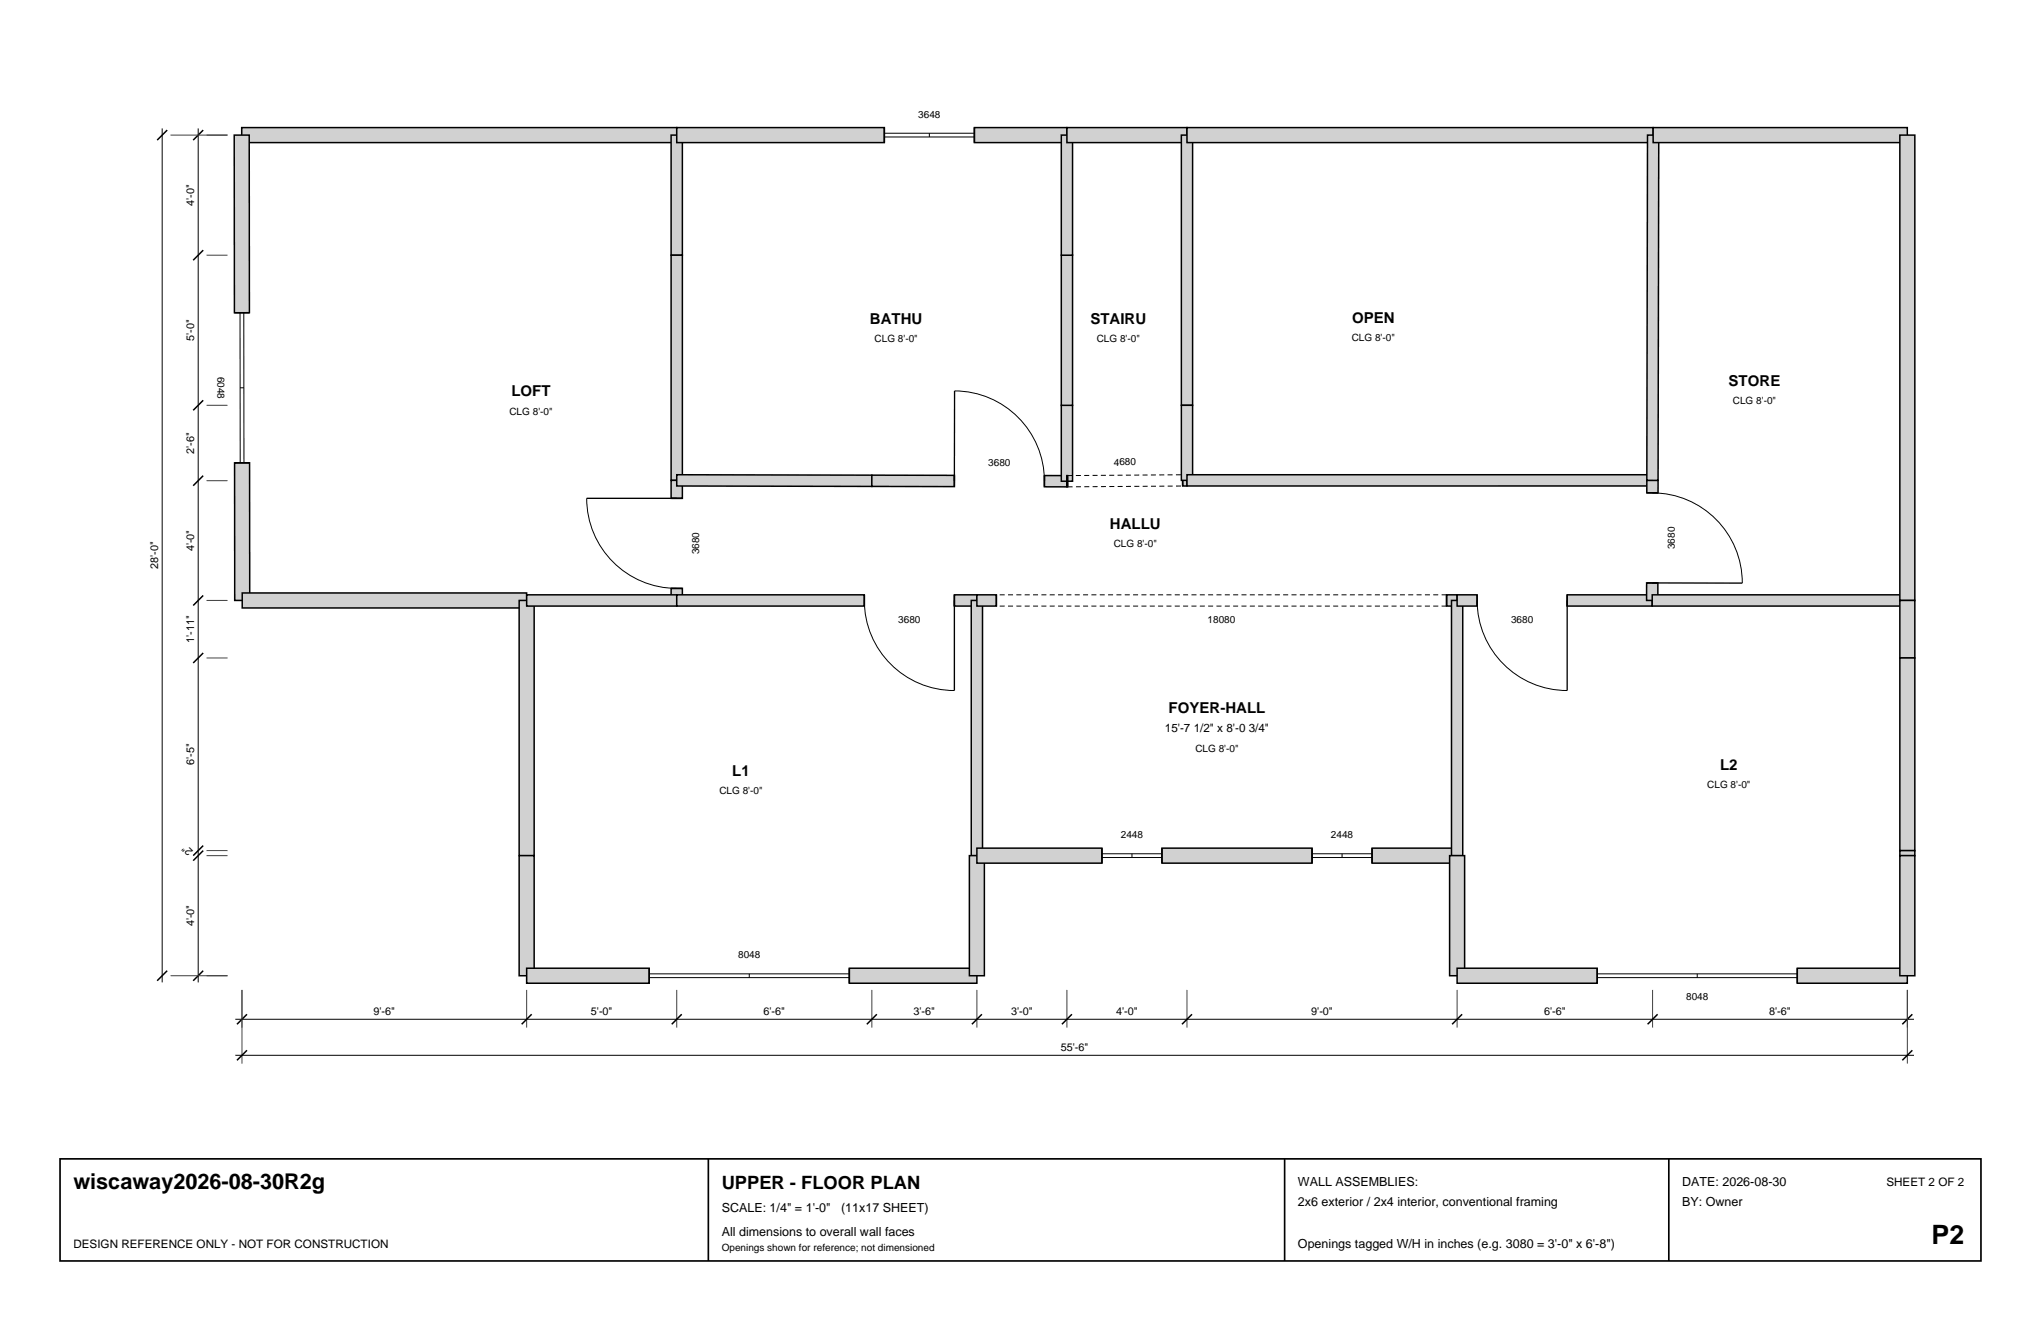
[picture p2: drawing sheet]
<svg xmlns="http://www.w3.org/2000/svg" width="432mm" height="279mm" viewBox="0 0 432 279" stroke-linecap="round" stroke-linejoin="round" font-family="sans-serif">
<g fill="#d1d1d1" stroke="#000" stroke-width=".32">
<path d="M51.1 27h92.1v3.2h-92.1z" fill-rule="evenodd"/>
<path d="M49.6 97.9h3.2v29.1h-3.1z" fill-rule="evenodd"/>
<path d="M49.6 28.6h3.1l.1 37.5h-3.2z" fill-rule="evenodd"/>
</g>
<path d="M52.8 66.1h-3.2M52.8 97.9h-3.2" fill="none" stroke="#000" stroke-width=".32"/>
<path d="M50.8 66.1v31.8M51.6 66.1v31.8M51.6 82h-.8" fill="none" stroke="#000" stroke-width=".21"/>
<g fill="#d1d1d1" stroke="#000" stroke-width=".32">
<path d="M51.2 125.4h60.2v3.2h-60.2z" fill-rule="evenodd"/>
<path d="M109.8 127h3.2v54h-3.2z" fill-rule="evenodd"/>
<path d="M109.8 181h3.2v25.4h-3.2z" fill-rule="evenodd"/>
<path d="M111.4 204.8h26v3.2h-26z" fill-rule="evenodd"/>
<path d="M179.7 204.8h27v3.2h-27z" fill-rule="evenodd"/>
</g>
<path d="M137.4 204.8v3.2M179.7 204.8v3.2" fill="none" stroke="#000" stroke-width=".32"/>
<path d="M137.4 206h42.3M137.4 206.8h42.3M158.5 206v.8" fill="none" stroke="#000" stroke-width=".21"/>
<g fill="#d1d1d1" stroke="#000" stroke-width=".32">
<path d="M142 28.6h2.4v25.4h-2.4z" fill-rule="evenodd"/>
<path d="M143.2 27h43.9v3.2h-43.9z" fill-rule="evenodd"/>
<path d="M206.1 27h19.6v3.2h-19.6z" fill-rule="evenodd"/>
</g>
<path d="M187.1 27v3.2M206.1 27v3.2" fill="none" stroke="#000" stroke-width=".32"/>
<path d="M196.6 28.2v.8M206.1 28.2h-19M206.1 29h-19" fill="none" stroke="#000" stroke-width=".21"/>
<g fill="#d1d1d1" stroke="#000" stroke-width=".32">
<path d="M142 54h2.4v47.6h-2.4z" fill-rule="evenodd"/>
<path d="M142 101.6h2.4v3.8h-2.4z" fill-rule="evenodd"/>
<path d="M142 124.4h2.4v2.6h-2.4z" fill-rule="evenodd"/>
</g>
<path d="M142 105.4h2.4M142 124.4h2.4" fill="none" stroke="#000" stroke-width=".32"/>
<path d="M124.1 105.4h19.1" fill="none" stroke="#000" stroke-width=".28"/>
<path d="M124.1 105.4a19 19 0 0 0 19.1 19" fill="none" stroke="#000" stroke-width=".21"/>
<g fill="#d1d1d1" stroke="#000" stroke-width=".32">
<path d="M143.2 100.4l41.2 .1v2.4l-41.2-.1z" fill-rule="evenodd"/>
<path d="M111.4 125.8h31.8v2.4h-31.8z" fill-rule="evenodd"/>
<path d="M184.4 100.5h17.5v2.4h-17.5z" fill-rule="evenodd"/>
<path d="M221 100.6h4.7v2.4h-4.7z" fill-rule="evenodd"/>
</g>
<path d="M201.9 100.5v2.4M221 100.6v2.4" fill="none" stroke="#000" stroke-width=".32"/>
<path d="M202 82.7l-.1 19" fill="none" stroke="#000" stroke-width=".28"/>
<path d="M202 82.7a19 19 0 0 1 19 19.1" fill="none" stroke="#000" stroke-width=".21"/>
<g fill="#d1d1d1" stroke="#000" stroke-width=".32">
<path d="M201.9 125.8h4.8v2.4h-4.8z" fill-rule="evenodd"/>
<path d="M143.2 125.8h39.7v2.4h-39.7z" fill-rule="evenodd"/>
</g>
<path d="M182.9 125.8v2.4M201.9 125.8v2.4" fill="none" stroke="#000" stroke-width=".32"/>
<path d="M201.9 127v19" fill="none" stroke="#000" stroke-width=".28"/>
<path d="M182.9 127a19 19 0 0 0 19 19" fill="none" stroke="#000" stroke-width=".21"/>
<g fill="#d1d1d1" stroke="#000" stroke-width=".32">
<path d="M205.5 127h2.4v54h-2.4z" fill-rule="evenodd"/>
<path d="M205.1 181h3.2v25.4h-3.2z" fill-rule="evenodd"/>
<path d="M206.7 179.4h26.4v3.2h-26.4z" fill-rule="evenodd"/>
<path d="M245.8 179.4h31.8v3.2h-31.8z" fill-rule="evenodd"/>
<path d="M290.3 179.4h18v3.2h-18z" fill-rule="evenodd"/>
</g>
<path d="M233.1 179.4v3.2M245.8 179.4v3.2M277.6 179.4v3.2M290.3 179.4v3.2" fill="none" stroke="#000" stroke-width=".32"/>
<path d="M233.1 180.6h12.7M233.1 181.4h12.7M239.5 180.6v.8M277.6 180.6h12.7M277.6 181.4h12.7M283.9 180.6v.8" fill="none" stroke="#000" stroke-width=".21"/>
<g fill="#d1d1d1" stroke="#000" stroke-width=".32">
<path d="M224.5 85.7h2.4v16.1h-2.4z" fill-rule="evenodd"/>
<path d="M225.7 100.6h.2v2.4h-.2z" fill-rule="evenodd"/>
<path d="M250.2 100.4h.9v2.4h-.9z" fill-rule="evenodd"/>
</g>
<path d="M225.9 100.6v2.4M250.2 100.4v2.4" fill="none" stroke="#000" stroke-width=".32"/>
<path d="M225.9 100.6l24.3-.2M225.9 103l24.3-.2" fill="none" stroke="#000" stroke-width=".21" stroke-dasharray="1.1 .7" stroke-linecap="butt"/>
<g fill="#d1d1d1" stroke="#000" stroke-width=".32">
<path d="M224.5 54h2.4v31.7h-2.4z" fill-rule="evenodd"/>
<path d="M224.5 28.6h2.4v25.4h-2.4z" fill-rule="evenodd"/>
<path d="M225.7 27h25.4v3.2h-25.4z" fill-rule="evenodd"/>
<path d="M249.9 28.6h2.4v57.1h-2.4z" fill-rule="evenodd"/>
<path d="M251.1 27h98.6v3.2h-98.6z" fill-rule="evenodd"/>
<path d="M249.9 85.7h2.4v15.9h-2.4z" fill-rule="evenodd"/>
<path d="M306 125.8h2.3v2.4h-2.3z" fill-rule="evenodd"/>
<path d="M206.7 125.8h4.1v2.4h-4.1z" fill-rule="evenodd"/>
</g>
<path d="M210.8 125.8v2.4M306 125.8v2.4" fill="none" stroke="#000" stroke-width=".32"/>
<path d="M306 128.2h-95.2M306 125.8h-95.2" fill="none" stroke="#000" stroke-width=".21" stroke-dasharray="1.1 .7" stroke-linecap="butt"/>
<g fill="#d1d1d1" stroke="#000" stroke-width=".32">
<path d="M307.1 127h2.4v54h-2.4z" fill-rule="evenodd"/>
<path d="M306.7 181h3.2v25.4h-3.2z" fill-rule="evenodd"/>
<path d="M331.6 125.8h17.9v2.4h-17.9z" fill-rule="evenodd"/>
<path d="M308.3 125.8h4.2v2.4h-4.2z" fill-rule="evenodd"/>
</g>
<path d="M312.5 125.8v2.4M331.6 125.8v2.4" fill="none" stroke="#000" stroke-width=".32"/>
<path d="M331.6 127v19" fill="none" stroke="#000" stroke-width=".28"/>
<path d="M312.5 127a19 19 0 0 0 19.1 19" fill="none" stroke="#000" stroke-width=".21"/>
<g fill="#d1d1d1" stroke="#000" stroke-width=".32">
<path d="M251.1 100.4h98.5v2.4h-98.5z" fill-rule="evenodd"/>
<path d="M348.4 101.6h2.4v2.6h-2.4z" fill-rule="evenodd"/>
<path d="M348.4 123.3h2.3v3.7h-2.3z" fill-rule="evenodd"/>
</g>
<path d="M348.4 104.2h2.4M348.4 123.3h2.3" fill="none" stroke="#000" stroke-width=".32"/>
<path d="M349.6 123.3h19" fill="none" stroke="#000" stroke-width=".28"/>
<path d="M349.6 104.2a19.1 19.1 0 0 1 19 19.1" fill="none" stroke="#000" stroke-width=".21"/>
<g fill="#d1d1d1" stroke="#000" stroke-width=".32">
<path d="M348.6 28.6h2.3l-.1 73h-2.4z" fill-rule="evenodd"/>
<path d="M349.7 27h53.8v3.2h-53.8z" fill-rule="evenodd"/>
<path d="M349.5 125.8h54v2.4h-54z" fill-rule="evenodd"/>
<path d="M401.9 28.6h3.2v98.4h-3.2z" fill-rule="evenodd"/>
<path d="M401.9 127h3.2v12.2h-3.2z" fill-rule="evenodd"/>
<path d="M401.9 139.2h3.2v40.7h-3.2z" fill-rule="evenodd"/>
<path d="M401.9 179.9h3.2v1.1h-3.2z" fill-rule="evenodd"/>
<path d="M380.2 204.8h23.3v3.2h-23.3z" fill-rule="evenodd"/>
<path d="M308.3 204.8h29.6v3.2h-29.6z" fill-rule="evenodd"/>
</g>
<path d="M337.9 204.8v3.2M380.2 204.8v3.2" fill="none" stroke="#000" stroke-width=".32"/>
<path d="M337.9 206.8h42.3M337.9 206h42.3M359.1 206v.8" fill="none" stroke="#000" stroke-width=".21"/>
<path d="M401.9 181h3.2v25.4h-3.2z" fill-rule="evenodd" fill="#d1d1d1" stroke="#000" stroke-width=".32"/>
<g fill="none" stroke="#404040" stroke-width=".21">
<path d="M36.1 28.6h12M43.7 54h4.4M43.7 85.7h4.4M43.7 101.7h4.4M43.7 139.2h4.4M43.7 127h4.4M43.7 179.9h4.4M43.7 181h4.4M36.1 206.4h12M51.2 209.4v15.6M111.4 209.4v7.9M143.2 209.4v7.9"/>
<path d="M184.4 209.4v7.9M206.7 209.4v7.9M225.7 209.4v7.9M251.1 209.4v7.9M308.3 209.4v7.9M349.6 209.4v7.9M403.5 209.4v15.6"/>
</g>
<path d="M34.3 27.2v180.6M41.9 27.2v180.6M49.8 215.6h355.1M49.8 223.2h355.1" fill="none" stroke="#000" stroke-width=".21"/>
<g fill="none" stroke="#000" stroke-width=".32">
<path d="M35.4 27.5l-2.1 2.1M43 27.5l-2.1 2.1M43 52.9l-2.1 2.1M43 84.7l-2.1 2.1M43 100.6l-2.1 2.1M43 138.1l-2.1 2.1M43 125.9l-2.1 2.2M43 179.9l-2.1 2.1M43 178.9l-2.1 2.1M35.4 205.3l-2.1 2.1M43 205.3l-2.1 2.1M52.3 214.5l-2.2 2.1"/>
<path d="M112.5 214.5l-2.1 2.1M144.2 214.5l-2.1 2.1M185.5 214.5l-2.1 2.1M207.7 214.5l-2.1 2.1M226.8 214.5l-2.1 2.1M252.2 214.5l-2.1 2.1M309.3 214.5l-2.1 2.1M350.7 214.5l-2.1 2.1M404.6 214.5l-2.1 2.1M52.3 222.1l-2.2 2.2M404.6 222.1l-2.1 2.2"/>
</g>
<path d="M12.7 245.1h406.4v21.6h-406.4zM149.9 245.1v21.6M271.8 245.1v21.6M353.1 245.1v21.6" fill="none" stroke="#000" stroke-width=".35"/>
<text font-size="5.6" x="408.7" y="263.2">P2</text>
<text font-size="4.6" x="15.5" y="251.5">wiscaway2026-08-30R2g</text>
<text font-size="3.9" x="152.7" y="251.5">UPPER - FLOOR PLAN</text>
<g font-size="3.2">
<text x="184.1" y="68.5">BATHU</text>
<text x="230.7" y="68.4">STAIRU</text>
<text x="286" y="68.2">OPEN</text>
<text x="108.2" y="83.8">LOFT</text>
<text x="365.7" y="81.6">STORE</text>
<text x="234.8" y="111.9">HALLU</text>
<text x="247.2" y="150.9">FOYER-HALL</text>
<text x="154.9" y="164.1">L1</text>
<text x="363.9" y="162.9">L2</text>
</g>
<g font-size="2.6">
<text x="274.6" y="250.8">WALL ASSEMBLIES:</text>
<text x="355.9" y="250.8">DATE: 2026-08-30</text>
<text x="152.7" y="256.4">SCALE: 1/4&quot; = 1'-0&quot;</text>
<text x="177.9" y="256.4">(11x17 SHEET)</text>
<text x="274.6" y="255">2x6 exterior / 2x4 interior, conventional framing</text>
<text x="355.9" y="255">BY: Owner</text>
<text x="152.7" y="261.4">All dimensions to overall wall faces</text>
<text x="274.6" y="263.9">Openings tagged W/H in inches (e.g. 3080 = 3'-0&quot; x 6'-8&quot;)</text>
</g>
<g font-size="2.5">
<text x="246.4" y="154.9">15'-7 1/2&quot; x 8'-0 3/4&quot;</text>
<text x="399.1" y="250.8">SHEET 2 OF 2</text>
<text x="15.5" y="263.9">DESIGN REFERENCE ONLY - NOT FOR CONSTRUCTION</text>
</g>
<g font-size="2.3">
<text x="41" y="43.6" transform="rotate(-90 41 43.6)">4'-0&quot;</text>
<text x="41" y="72.1" transform="rotate(-90 41 72.1)">5'-0&quot;</text>
<text x="41" y="96" transform="rotate(-90 41 96)">2'-6&quot;</text>
<text x="41" y="116.6" transform="rotate(-90 41 116.6)">4'-0&quot;</text>
<text x="33.4" y="120.4" transform="rotate(-90 33.4 120.4)">28'-0&quot;</text>
<text x="41" y="136" transform="rotate(-90 41 136)">1'-11&quot;</text>
<text x="41" y="161.8" transform="rotate(-90 41 161.8)">6'-5&quot;</text>
<text x="40.9" y="179.9" transform="rotate(-135 40.9 179.9)">2&quot;</text>
<text x="41" y="196" transform="rotate(-90 41 196)">4'-0&quot;</text>
<text x="79" y="214.7">9'-6&quot;</text>
<text x="125" y="214.7">5'-0&quot;</text>
<text x="161.5" y="214.7">6'-6&quot;</text>
<text x="193.3" y="214.7">3'-6&quot;</text>
<text x="213.9" y="214.7">3'-0&quot;</text>
<text x="236.1" y="214.7">4'-0&quot;</text>
<text x="277.4" y="214.7">9'-0&quot;</text>
<text x="326.7" y="214.7">6'-6&quot;</text>
<text x="374.3" y="214.7">8'-6&quot;</text>
<text x="224.4" y="222.3">55'-6&quot;</text>
</g>
<g font-size="2.1">
<text x="194.3" y="24.9">3648</text>
<text x="185" y="72.4">CLG 8'-0&quot;</text>
<text x="232" y="72.3">CLG 8'-0&quot;</text>
<text x="286" y="72.1">CLG 8'-0&quot;</text>
<text x="46" y="79.7" transform="rotate(90 46 79.7)">6048</text>
<text x="107.8" y="87.7">CLG 8'-0&quot;</text>
<text x="366.6" y="85.4">CLG 8'-0&quot;</text>
<text x="209.1" y="98.5">3680</text>
<text x="235.7" y="98.5">4680</text>
<text x="147.9" y="117.3" transform="rotate(-90 147.9 117.3)">3680</text>
<text x="235.6" y="115.8">CLG 8'-0&quot;</text>
<text x="354.3" y="116.1" transform="rotate(-90 354.3 116.1)">3680</text>
<text x="190" y="131.8">3680</text>
<text x="255.5" y="131.8">18080</text>
<text x="319.7" y="131.8">3680</text>
<text x="252.9" y="159">CLG 8'-0&quot;</text>
<text x="152.2" y="168">CLG 8'-0&quot;</text>
<text x="361.2" y="166.7">CLG 8'-0&quot;</text>
<text x="237.1" y="177.3">2448</text>
<text x="281.6" y="177.3">2448</text>
<text x="156.2" y="202.7">8048</text>
<text x="356.7" y="211.5">8048</text>
<text x="152.7" y="264.6">Openings shown for reference; not dimensioned</text>
</g>
</svg>
